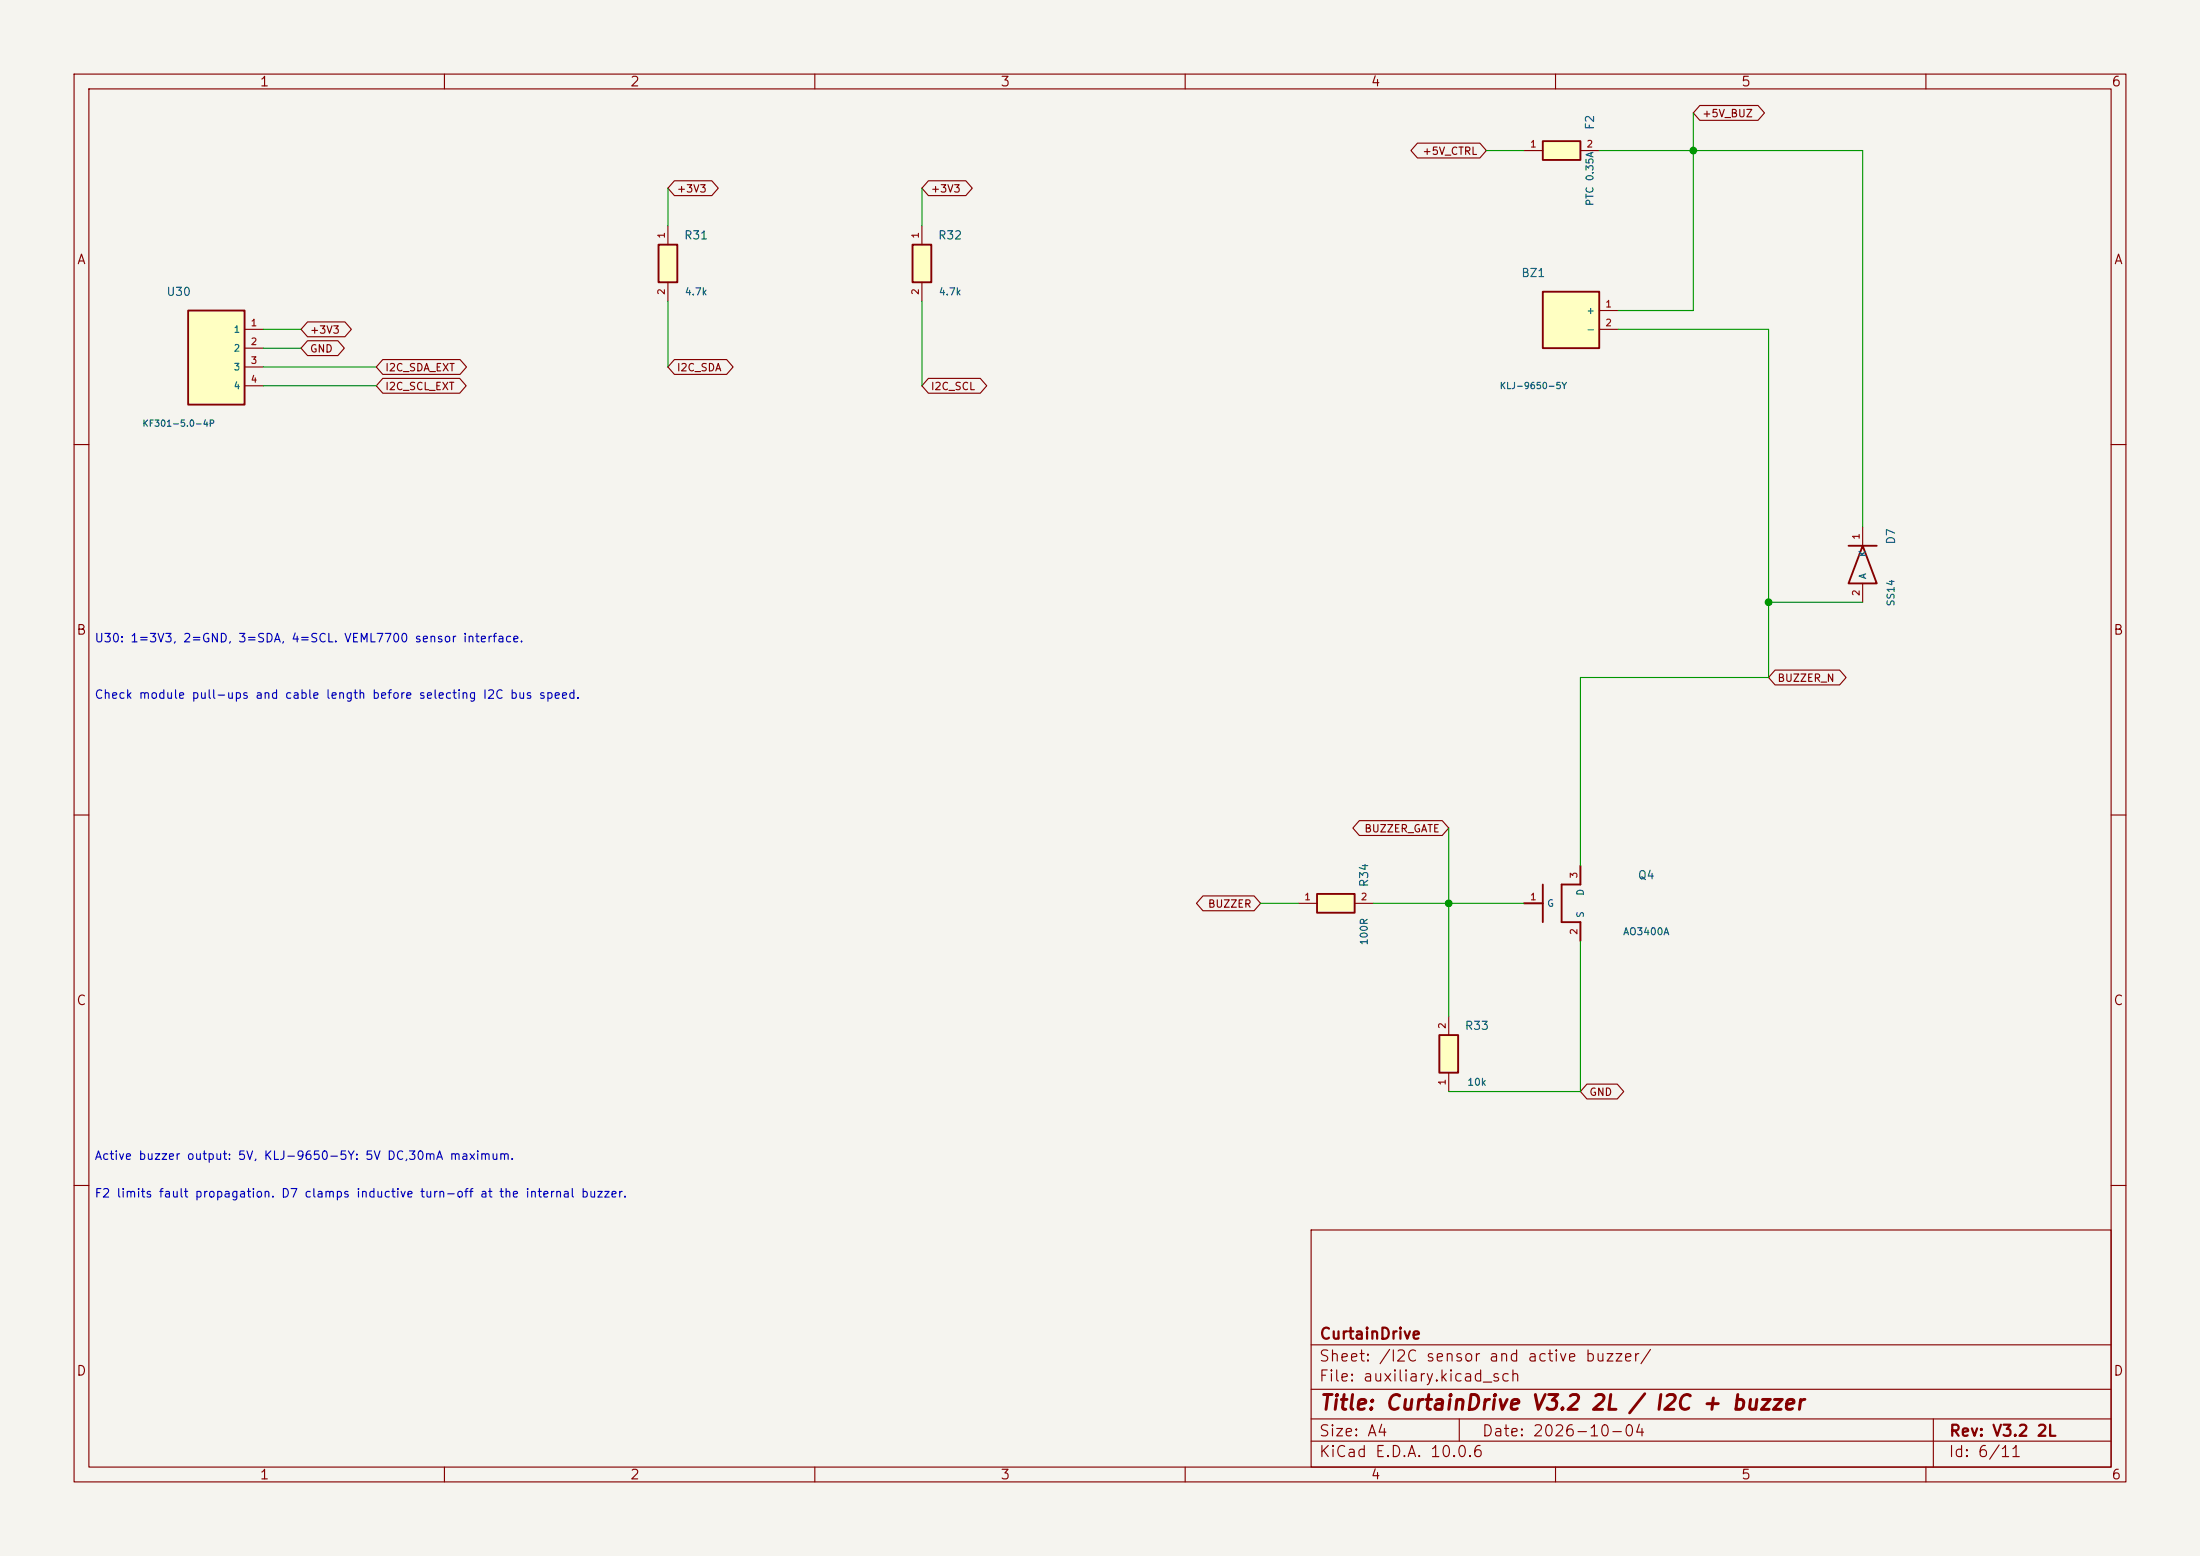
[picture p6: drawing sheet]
<svg xmlns="http://www.w3.org/2000/svg" width="297mm" height="210mm" viewBox="0 0 297 210" stroke-linecap="round" stroke-linejoin="round" font-family="sans-serif">
<path d="M0 0h297v210h-297z" fill="#f5f4ef" stroke="#f5f4ef" stroke-width=".14"/>
<g fill="none" stroke="#840000" stroke-width=".15">
<path d="M10 10h277v190h-277zM12 12h273v186h-273zM60 10v2M110 10v2M160 10v2M210 10v2M260 10v2M10 60h2M285 60h2M10 110h2M213.4 116.8v2.6M285 110h2"/>
<path d="M205.7 121.9h2.6M213.4 124.5v2.5M10 160h2M177 166h108v32h-108zM285 160h2M60 198v2M110 198v2M160 198v2M177 194.5h108M177 191.5h108M177 187.5h108M177 181.5h108"/>
<path d="M197 191.5v3M210 198v2M260 198v2M261 191.5v6.5"/>
</g>
<path d="M208.3 119.4v5.1M213.4 116.8v2.6h-2.6v5.1h2.6v2.5M205.7 121.9h2.6" fill="none" stroke="#840000" stroke-width=".25"/>
<path d="M88.9 33h2.5v5.1h-2.5z" fill="#ffffc2"/>
<path d="M88.9 33h2.5v5.1h-2.5z" fill="none" stroke="#840000" stroke-width=".25"/>
<path d="M90.2 30.5v2.5M90.2 38.1v2.5" fill="none" stroke="#840000" stroke-width=".15"/>
<path d="M208.3 19.1h5.1v2.5h-5.1z" fill="#ffffc2"/>
<path d="M208.3 19.1h5.1v2.5h-5.1zM249.6 73.7h3.8M251.5 73.7l1.9 5h-3.8z" fill="none" stroke="#840000" stroke-width=".25"/>
<path d="M205.7 20.3h2.6M213.4 20.3h2.5M251.5 71.1v2.6M251.5 78.7v2.6" fill="none" stroke="#840000" stroke-width=".15"/>
<path d="M123.2 33h2.5v5.1h-2.5z" fill="#ffffc2"/>
<path d="M123.2 33h2.5v5.1h-2.5z" fill="none" stroke="#840000" stroke-width=".25"/>
<path d="M124.5 30.5v2.5M124.5 38.1v2.5" fill="none" stroke="#840000" stroke-width=".15"/>
<path d="M208.3 39.4h7.6v7.6h-7.6z" fill="#ffffc2"/>
<path d="M208.3 39.4h7.6v7.6h-7.6z" fill="none" stroke="#840000" stroke-width=".25"/>
<path d="M215.9 41.9h2.5M215.9 44.5h2.5" fill="none" stroke="#840000" stroke-width=".15"/>
<path d="M177.8 120.7h5.1v2.5h-5.1z" fill="#ffffc2"/>
<path d="M177.8 120.7h5.1v2.5h-5.1z" fill="none" stroke="#840000" stroke-width=".25"/>
<path d="M175.3 121.9h2.5M182.9 121.9h2.5" fill="none" stroke="#840000" stroke-width=".15"/>
<path d="M25.4 41.9h7.6v12.7h-7.6z" fill="#ffffc2"/>
<path d="M25.4 41.9h7.6v12.7h-7.6z" fill="none" stroke="#840000" stroke-width=".25"/>
<path d="M33 44.5h2.6M33 47h2.6M33 49.5h2.6M33 52.1h2.6" fill="none" stroke="#840000" stroke-width=".15"/>
<path d="M194.3 139.7h2.5v5.1h-2.5z" fill="#ffffc2"/>
<path d="M194.3 139.7h2.5v5.1h-2.5z" fill="none" stroke="#840000" stroke-width=".25"/>
<g fill="none" stroke="#840000" stroke-width=".15">
<path d="M191.4 19.3h8.4l.9 1-.9 1h-8.4l-.9-1zM229.5 14.2h7.8l.9 1-.9 1h-7.8l-.9-1zM91 24.4h5.1l.9 1-.9 1h-5.1l-.8-1zM125.3 24.4h5.1l.9 1-.9 1h-5.1l-.8-1zM41.5 43.4h5.1l.8 1.1-.8 1h-5.1l-.9-1zM41.5 46h4.1l.9 1-.9 1h-4.1l-.9-1zM51.7 48.5h10.4l.9 1-.9 1h-10.4l-.9-1zM51.7 51.1h10.4l.8 1-.8 1h-10.4l-.9-1zM91 48.5h7.1l.9 1-.9 1h-7.1l-.8-1zM125.3 51.1h7l.9 1-.9 1h-7l-.8-1zM239.6 90.4h8.8l.8 1-.8 1h-8.8l-.8-1zM183.5 110.8h11.2l.9 1-.9 1h-11.2l-.9-1z"/>
<path d="M162.4 120.9h6.9l.9 1-.9 1h-6.9l-.9-1zM195.6 137.2v2.5M195.6 144.8v2.5M214.2 146.3h4.1l.9 1-.9 1h-4.1l-.8-1z"/>
</g>
<g fill="none" stroke="#009600" stroke-width=".15">
<path d="M228.6 15.2v26.7h-10.2M90.2 25.4v5.1M124.5 25.4v5.1M200.7 20.3h5M215.9 20.3h35.6v50.8M35.6 49.5h15.2M35.6 52.1h15.2M35.6 44.5h5M35.6 47h5M90.2 40.6v8.9M124.5 40.6v11.5M218.4 44.5h20.4v46.9h-25.4v25.4"/>
<path d="M238.8 81.3h12.7M195.6 111.8v25.4M170.2 121.9h5.1M185.4 121.9h20.3M213.4 127v20.3h-17.8"/>
</g>
<g fill="#009600" stroke="#009600" stroke-width=".14">
<circle cx="238.8" cy="81.3" r=".46"/>
<circle cx="228.6" cy="20.3" r=".46"/>
<circle cx="195.6" cy="121.9" r=".46"/>
</g>
<text font-size="2" fill="#840000" x="178" y="190.8">Title: CurtainDrive V3.2 2L / I2C + buzzer</text>
<g font-size="1.5" fill="#840000">
<text x="178" y="184.1">Sheet: /I2C sensor and active buzzer/</text>
<text x="178" y="181.1">CurtainDrive</text>
<text x="178" y="186.8">File: auxiliary.kicad_sch</text>
<text x="178" y="197">KiCad E.D.A. 10.0.6</text>
<text x="178" y="194.2">Size: A4</text>
<text x="200" y="194.2">Date: 2026-10-04</text>
<text x="263" y="197">Id: 6/11</text>
<text x="263" y="194.2">Rev: V3.2 2L</text>
</g>
<g font-size="1.3" fill="#840000">
<text x="35" y="12">1</text>
<text x="85" y="12">2</text>
<text x="135" y="12">3</text>
<text x="185" y="12">4</text>
<text x="235" y="12">5</text>
<text x="285" y="12">6</text>
<text x="10.3" y="36">A</text>
<text x="285.3" y="36">A</text>
<text x="10.2" y="86">B</text>
<text x="285.2" y="86">B</text>
<text x="10.2" y="136">C</text>
<text x="285.2" y="136">C</text>
<text x="10.2" y="186">D</text>
<text x="285.2" y="186">D</text>
<text x="35" y="200">1</text>
<text x="85" y="200">2</text>
<text x="135" y="200">3</text>
<text x="185" y="200">4</text>
<text x="235" y="200">5</text>
<text x="285" y="200">6</text>
</g>
<g font-size="1.2" fill="#0000c2">
<text x="12.7" y="87">U30: 1=3V3, 2=GND, 3=SDA, 4=SCL. VEML7700 sensor interface.</text>
<text x="12.7" y="94.6">Check module pull-ups and cable length before selecting I2C bus speed.</text>
<text x="12.7" y="161.9">F2 limits fault propagation. D7 clamps inductive turn-off at the internal buzzer.</text>
<text x="12.7" y="156.8">Active buzzer output: 5V, KLJ-9650-5Y: 5V DC,30mA maximum.</text>
</g>
<g font-size="1.1" fill="#006464">
<text x="215.5" y="17.6" transform="rotate(-90 215.5 17.6)">F2</text>
<text x="92.3" y="32.6">R31</text>
<text x="126.6" y="32.6">R32</text>
<text x="22.4" y="40.2">U30</text>
<text x="205.3" y="37.7">BZ1</text>
<text x="256.1" y="73.6" transform="rotate(-90 256.1 73.6)">D7</text>
<text x="185" y="119.8" transform="rotate(-90 185 119.8)">R34</text>
<text x="221" y="118.9">Q4</text>
<text x="197.7" y="139.3">R33</text>
</g>
<g font-size="1" fill="#840000">
<text x="229.7" y="16.1">+5V_BUZ</text>
<text x="192" y="21.1">+5V_CTRL</text>
<text x="91.3" y="26.2">+3V3</text>
<text x="125.6" y="26.2">+3V3</text>
<text x="41.8" y="45.3">+3V3</text>
<text x="41.8" y="47.8">GND</text>
<text x="51.9" y="50.4">I2C_SDA_EXT</text>
<text x="51.9" y="52.9">I2C_SCL_EXT</text>
<text x="91.3" y="50.4">I2C_SDA</text>
<text x="125.6" y="52.9">I2C_SCL</text>
<text x="239.9" y="92.3">BUZZER_N</text>
<text x="184.1" y="112.6">BUZZER_GATE</text>
<text x="163" y="122.7">BUZZER</text>
<text x="214.5" y="148.1">GND</text>
</g>
<g font-size="1" fill="#006464">
<text x="215.3" y="27.9" transform="rotate(-90 215.3 27.9)">PTC 0.35A</text>
<text x="92.4" y="40.1">4.7k</text>
<text x="126.7" y="40.1">4.7k</text>
<text x="256" y="81.9" transform="rotate(-90 256 81.9)">SS14</text>
<text x="184.9" y="127.7" transform="rotate(-90 184.9 127.7)">100R</text>
<text x="219" y="126.4">AO3400A</text>
<text x="198" y="146.8">10k</text>
</g>
<g font-size=".9" fill="#a90000">
<text x="206.5" y="20.1">1</text>
<text x="214.1" y="20.1">2</text>
<text x="90" y="32.3" transform="rotate(-90 90 32.3)">1</text>
<text x="124.3" y="32.3" transform="rotate(-90 124.3 32.3)">1</text>
<text x="90" y="39.9" transform="rotate(-90 90 39.9)">2</text>
<text x="124.3" y="39.9" transform="rotate(-90 124.3 39.9)">2</text>
<text x="216.7" y="41.7">1</text>
<text x="33.8" y="44.2">1</text>
<text x="33.8" y="46.8">2</text>
<text x="216.7" y="44.2">2</text>
<text x="33.8" y="49.3">3</text>
<text x="33.8" y="51.9">4</text>
<text x="251.3" y="72.9" transform="rotate(-90 251.3 72.9)">1</text>
<text x="251.3" y="80.5" transform="rotate(-90 251.3 80.5)">2</text>
<text x="213.2" y="118.6" transform="rotate(-90 213.2 118.6)">3</text>
<text x="176" y="121.7">1</text>
<text x="183.6" y="121.7">2</text>
<text x="206.5" y="121.7">1</text>
<text x="213.2" y="126.2" transform="rotate(-90 213.2 126.2)">2</text>
<text x="195.4" y="138.9" transform="rotate(-90 195.4 138.9)">2</text>
<text x="195.4" y="146.6" transform="rotate(-90 195.4 146.6)">1</text>
</g>
<g font-size=".9" fill="#006464">
<text x="31.5" y="45.1">1</text>
<text x="31.5" y="47.7">2</text>
<text x="214.1" y="42.6">+</text>
<text x="214.1" y="45.1">-</text>
<text x="31.5" y="50.2">3</text>
<text x="31.5" y="52.8">4</text>
<text x="202.4" y="52.7">KLJ-9650-5Y</text>
<text x="19.1" y="57.8">KF301-5.0-4P</text>
<text x="252.1" y="75.3" transform="rotate(-90 252.1 75.3)">K</text>
<text x="252.1" y="78.2" transform="rotate(-90 252.1 78.2)">A</text>
<text x="208.8" y="122.6">G</text>
<text x="214" y="123.9" transform="rotate(-90 214 123.9)">S</text>
<text x="214" y="121" transform="rotate(-90 214 121)">D</text>
</g>
</svg>
